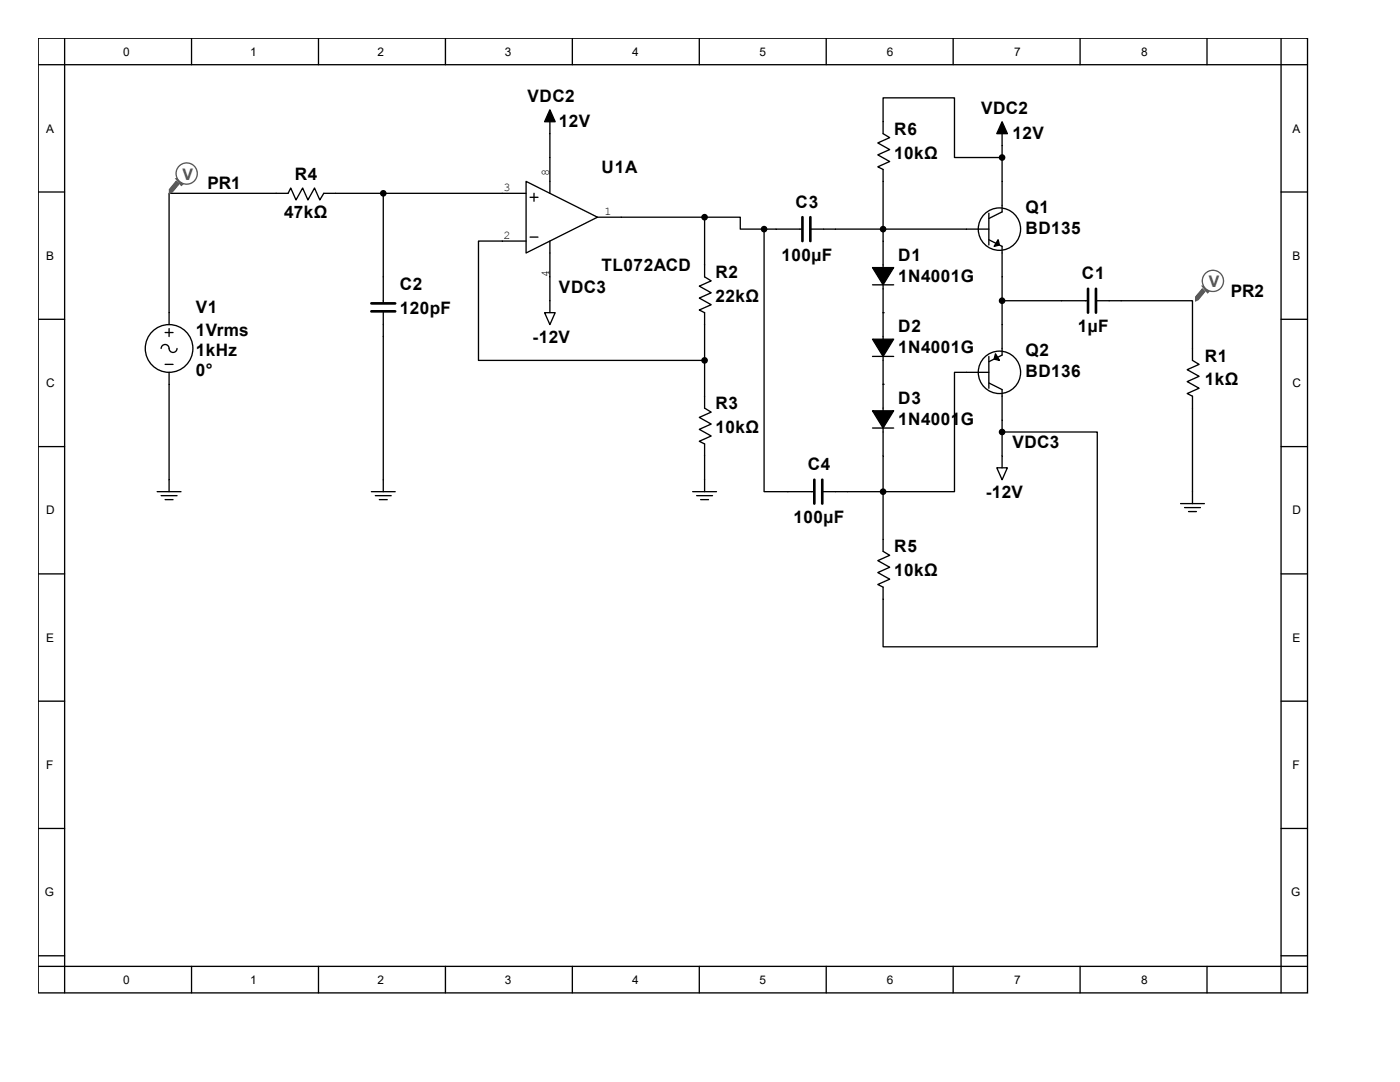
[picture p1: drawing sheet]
<svg xmlns="http://www.w3.org/2000/svg" width="279mm" height="216mm" viewBox="0 0 279 216" stroke-linecap="round" stroke-linejoin="round" font-family="sans-serif">
<g fill="none" stroke="#000" stroke-width=".26">
<path d="M7.6 7.6h253.3v190.5h-253.3zM7.6 12.9h253.3M12.9 7.6v190.5M38.2 7.6v5.3M63.6 7.6v5.3M88.9 7.6v5.3M114.2 7.6v5.3M139.6 7.6v5.3M164.9 7.6v5.3M190.2 7.6v5.3M215.6 7.6v5.3M240.9 7.6v5.3"/>
<path d="M255.7 7.6v190.5M7.6 38.3h5.3M76.5 38.6v21.9M105 36.2l14.2 7.1-14.2 7.2zM105 38.6h-40.4l-.8 1.3-1-2.4-1.3 2.4-1.1-2.4-1.3 2.4-1.1-2.4-.5 1.1h-23.8v26.2M105.8 39.4h1.6M106.6 38.6v1.6M109.7 24.3v14.3M200 31.4h-9.5v-11.9h-14.3v7.2l1.4 .8-2.4 1 2.4 1.3-2.4 1.1 2.4 1.3-2.4 1.1 1 .5v76.2l1.4 .8-2.4 1.1 2.4 1.3-2.4 1 2.4 1.4-2.4 1 1 .6v11.9h42.8v-42.9h-19M200 26.7v15.6l-2.7 1.3M255.7 38.3h5.2M105 48.1h-9.5v23.8h45.1"/>
<path d="M105.8 47.3h1.6M109.7 48.1v14.3M119.2 43.3h21.4M140.6 43.3v11.9l1.3 .8-2.3 1.1 2.3 1.3-2.3 1.1 2.3 1.3-2.3 1.1 1 .5v19l1.3 .8-2.3 1.1 2.3 1.3-2.3 1.1 2.3 1.3-2.3 1.1 1 .5v9.5M140.6 43.3h7.1v2.4h4.8M152.5 45.7v52.4h10M152.5 45.7h7.6M161.7 45.7h35.6M174.1 56.8h4.2M197.3 42.5v6.4M197.3 47.8l2.7 1.4v21.7l-2.7 1.3M7.6 63.7h5.3"/>
<path d="M32.2 69.5a.79 .79 0 0 1 .8-.8 .79 .79 0 0 1 .7 .8 .79 .79 0 0 0 .8 .8 .79 .79 0 0 0 .8-.8M33 66.4h1.5M33 72.7h1.5M33.7 65.6v1.6M33.7 74.3v23.8M76.5 62.1v36M108.7 62.4h2.1l-1.1 2.4zM174.1 71.1h4.2M176.2 62.4h.1M176.2 76.7h.1M197.3 74.3h-6.8v23.8h-26.4M197.3 71.1v6.4"/>
<path d="M197.3 76.4l2.7 1.3v15.6M200 60h17.1M218.7 60h19.3v11.9l1.3 .8-2.4 1.1 2.4 1.3-2.4 1 2.4 1.4-2.4 1 1.1 .6v21.4M255.7 63.7h5.2M7.6 89.1h5.3M31.4 98.1h4.7M32.2 98.9h3.1M33 99.7h1.5M74.1 98.1h4.8M74.9 98.9h3.2M75.7 99.7h1.6M138.2 98.1h4.8"/>
<path d="M139 98.9h3.2M139.8 99.7h1.6M174.1 85.4h4.2M198.9 93.3h2.1l-1 2.4zM255.7 89.1h5.2M7.6 114.5h5.3M235.6 100.5h4.8M236.4 101.3h3.2M237.2 102.1h1.6M255.7 114.5h5.2M7.6 139.9h5.3M255.7 139.9h5.2"/>
<path d="M7.6 165.3h5.3M255.7 165.3h5.2M7.6 190.7h5.3M7.6 192.8h253.3M38.2 192.8v5.3M63.6 192.8v5.3M88.9 192.8v5.3M114.2 192.8v5.3M139.6 192.8v5.3M164.9 192.8v5.3M190.2 192.8v5.3M215.6 192.8v5.3"/>
<path d="M240.9 192.8v5.3M255.7 190.7h5.2"/>
<circle cx="199.5" cy="45.7" r="4.2"/>
<circle cx="33.7" cy="69.5" r="4.8"/>
<circle cx="199.5" cy="74.3" r="4.2"/>
</g>
<g fill="#000" stroke="#000" stroke-width=".26">
<path d="M109.7 21.9l1.1 2.4h-2.1zM200 24.3l1 2.4h-2.1zM174.1 53.4h4.2l-2.1 3.4zM199.2 47.8l.3 1.1-1.1 .3zM174.1 67.7h4.2l-2.1 3.4zM198.7 70.6l.8 1.3-1.1-.3zM174.1 82h4.2l-2.1 3.4z"/>
<circle cx="76.5" cy="38.6" r=".53"/>
<circle cx="200" cy="31.4" r=".53"/>
<circle cx="140.6" cy="43.3" r=".53"/>
<circle cx="152.5" cy="45.7" r=".53"/>
<circle cx="176.2" cy="45.7" r=".53"/>
<circle cx="140.6" cy="71.9" r=".53"/>
<circle cx="200" cy="60" r=".53"/>
<circle cx="176.2" cy="98.1" r=".53"/>
<circle cx="200" cy="86.2" r=".53"/>
</g>
<path d="M160.1 43.3v4.8M161.7 43.3v4.8M217.1 57.6v4.8M218.7 57.6v4.8M74.1 60.5h4.8M74.1 62.1h4.8M162.5 95.7v4.8M164.1 95.7v4.8" fill="none" stroke="#000" stroke-width=".53"/>
<path d="M35.1 36.2l.6 .5-1.3 1.6-.6 .3v-.8z" fill-rule="evenodd" fill="#505050"/>
<path d="M35.1 36.2l.6 .5-1.3 1.6-.6 .3v-.8z" fill="none" stroke="#505050" stroke-width=".25"/>
<path d="M35.1 35.7h.3l1.1 1-.3 .3z" fill-rule="evenodd" fill="#505050"/>
<path d="M35.1 35.7h.3l1.1 1-.3 .3z" fill="none" stroke="#505050" stroke-width=".25"/>
<circle cx="37.3" cy="34.6" r="2.12" fill="#fff"/>
<circle cx="37.3" cy="34.6" r="2.12" fill="none" stroke="#505050" stroke-width=".25"/>
<path d="M239.9 57.7l.6 .5-1.4 1.6-.5 .2v-.8z" fill-rule="evenodd" fill="#505050"/>
<path d="M239.9 57.7l.6 .5-1.4 1.6-.5 .2v-.8z" fill="none" stroke="#505050" stroke-width=".25"/>
<path d="M239.9 57.1h.3l1.1 1.1-.3 .2z" fill-rule="evenodd" fill="#505050"/>
<path d="M239.9 57.1h.3l1.1 1.1-.3 .2z" fill="none" stroke="#505050" stroke-width=".25"/>
<circle cx="242.1" cy="56.1" r="2.12" fill="#fff"/>
<circle cx="242.1" cy="56.1" r="2.12" fill="none" stroke="#505050" stroke-width=".25"/>
<g font-size="3.4">
<text x="105.3" y="20.3">VDC2</text>
<text x="195.8" y="22.6">VDC2</text>
<text x="111.5" y="25.3">12V</text>
<text x="178.5" y="26.9">R6</text>
<text x="202" y="27.7">12V</text>
<text x="58.8" y="35.9">R4</text>
<text x="120" y="34.5">U1A</text>
<text x="178.5" y="31.7">10kΩ</text>
<text x="41.4" y="37.8">PR1</text>
<text x="158.8" y="41.4">C3</text>
<text x="56.7" y="43.6">47kΩ</text>
<text x="204.7" y="42.5">Q1</text>
<text x="204.7" y="46.7">BD135</text>
<text x="156" y="52">100µF</text>
<text x="179.3" y="52">D1</text>
<text x="79.8" y="57.8">C2</text>
<text x="111.5" y="58.4">VDC3</text>
<text x="120" y="54.1">TL072ACD</text>
<text x="142.8" y="55.5">R2</text>
<text x="179.3" y="56.3">1N4001G</text>
<text x="215.9" y="55.7">C1</text>
<text x="245.6" y="59.2">PR2</text>
<text x="39.1" y="62.4">V1</text>
<text x="79.8" y="62.6">120pF</text>
<text x="142.8" y="60.2">22kΩ</text>
<text x="39.1" y="67.1">1Vrms</text>
<text x="39.1" y="71">1kHz</text>
<text x="106.3" y="68.4">-12V</text>
<text x="179.3" y="66.3">D2</text>
<text x="179.3" y="70.5">1N4001G</text>
<text x="204.7" y="71.1">Q2</text>
<text x="215.1" y="66.3">1µF</text>
<text x="39.1" y="75">0°</text>
<text x="204.7" y="75.3">BD136</text>
<text x="240.4" y="72.1">R1</text>
<text x="240.4" y="76.9">1kΩ</text>
<text x="142.8" y="81.7">R3</text>
<text x="179.3" y="80.6">D3</text>
<text x="142.8" y="86.4">10kΩ</text>
<text x="179.3" y="84.8">1N4001G</text>
<text x="202" y="89.3">VDC3</text>
<text x="161.2" y="93.8">C4</text>
<text x="196.7" y="99.4">-12V</text>
<text x="158.4" y="104.4">100µF</text>
<text x="178.5" y="110.2">R5</text>
<text x="178.5" y="115">10kΩ</text>
</g>
<g font-size="3.2" fill="#505050">
<text x="36.4" y="35.9">V</text>
<text x="241.3" y="57.4">V</text>
</g>
<g font-size="2.4">
<text x="24.6" y="11.1">0</text>
<text x="50" y="11.1">1</text>
<text x="75.4" y="11.1">2</text>
<text x="100.8" y="11.1">3</text>
<text x="126.2" y="11.1">4</text>
<text x="151.6" y="11.1">5</text>
<text x="177" y="11.1">6</text>
<text x="202.4" y="11.1">7</text>
<text x="227.8" y="11.1">8</text>
<text x="9.2" y="26.5">A</text>
<text x="258" y="26.5">A</text>
<text x="109.6" y="35.1" transform="rotate(-90 109.6 35.1)">8</text>
<text x="100.5" y="38.2">3</text>
<text x="100.5" y="47.7">2</text>
<text x="120.6" y="42.9">1</text>
<text x="9.2" y="51.9">B</text>
<text x="258" y="51.9">B</text>
<text x="109.6" y="55.2" transform="rotate(-90 109.6 55.2)">4</text>
<text x="9.2" y="77.3">C</text>
<text x="258" y="77.3">C</text>
<text x="9.2" y="102.7">D</text>
<text x="258" y="102.7">D</text>
<text x="9.2" y="128.1">E</text>
<text x="258" y="128.1">E</text>
<text x="9.2" y="153.5">F</text>
<text x="258" y="153.5">F</text>
<text x="8.9" y="178.9">G</text>
<text x="257.7" y="178.9">G</text>
<text x="24.6" y="196.3">0</text>
<text x="50" y="196.3">1</text>
<text x="75.4" y="196.3">2</text>
<text x="100.8" y="196.3">3</text>
<text x="126.2" y="196.3">4</text>
<text x="151.6" y="196.3">5</text>
<text x="177" y="196.3">6</text>
<text x="202.4" y="196.3">7</text>
<text x="227.8" y="196.3">8</text>
</g>
</svg>
